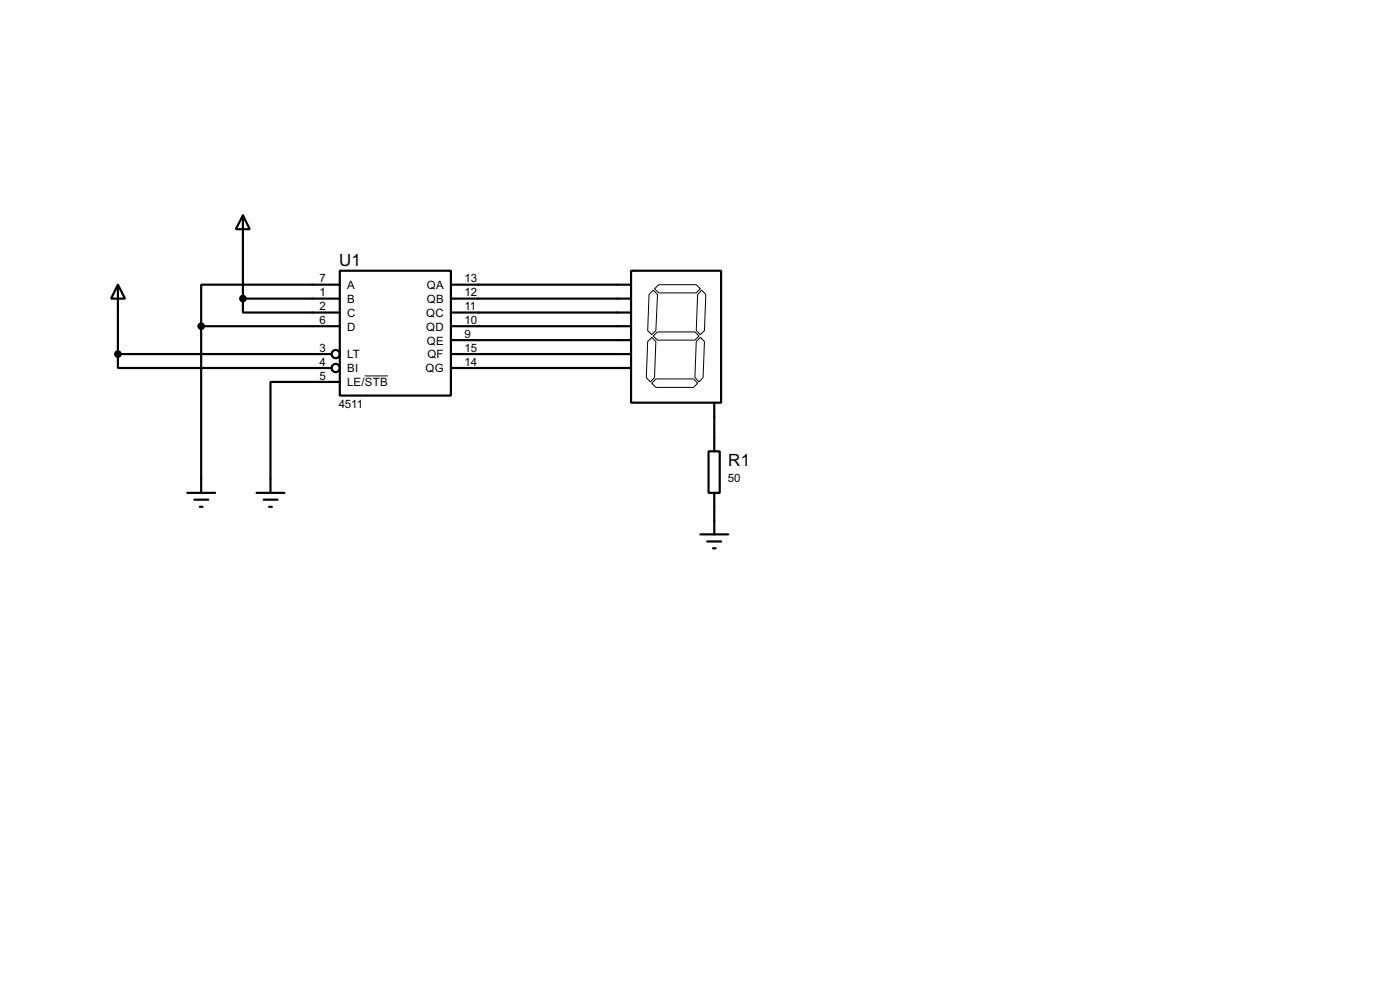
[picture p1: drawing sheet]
<svg xmlns="http://www.w3.org/2000/svg" width="256mm" height="180mm" viewBox="0 0 256 180" stroke-linecap="round" stroke-linejoin="round" font-family="sans-serif">
<g fill="none" stroke="#000" stroke-width=".4">
<path d="M44.5 39.4l1.3 2.6h-2.6zM44.5 39.4v15.3M21.6 52.1l1.3 2.6h-2.5zM21.6 52.1v12.7M36.9 59.7h25.4M36.9 59.7v30.5M44.5 54.7v2.5h17.8M44.5 54.7h17.8M62.3 49.6h20.3v22.8h-20.3zM62.3 52.1h-25.4v7.6M82.6 59.7h33M82.6 54.7h33"/>
<path d="M82.6 52.1h33M82.6 57.2h33M115.6 49.6h16.5v24.1h-16.5zM21.6 64.8v2.6h39.2M21.6 64.8h39.2M62.3 69.9h-12.7v20.3M82.6 64.8h33M82.6 62.3h33M82.6 67.4h33M130.9 73.7v8.9M34.3 90.2h5.1M35.6 91.5h2.6"/>
<path d="M36.6 92.8h.5M47 90.2h5.1M48.3 91.5h2.6M49.3 92.8h.5M128.3 97.8h5.1M129.6 99.1h2.5M129.8 82.6h2.1v7.6h-2.1zM130.9 90.2v7.6M130.6 100.4h.5"/>
<circle cx="61.5" cy="67.4" r=".75"/>
<circle cx="61.5" cy="64.8" r=".75"/>
</g>
<path d="M119.7 53.1l.8 .8-.3 6.6-.8 .8-.7-.8 .2-6.6zM119.9 52.9l.8-.8h6.9l.7 .8-.7 .7h-6.9zM128.6 53.1l.7 .8-.2 6.6-.8 .8-.7-.8 .2-6.6zM66.8 68.8h4.3M118.7 62.5l.7-.7 .8 .7-.3 6.6-.7 .8-.8-.8zM119.7 61.5l.8-.7h6.8l.8 .7-.8 .8h-6.8zM120.2 69.4h6.9l.7 .8-.7 .7h-6.9l-.8-.7zM127.6 62.5l.7-.7 .8 .7-.3 6.6-.7 .8-.8-.8z" fill="none" stroke="#000" stroke-width=".18"/>
<g fill="#000" stroke="#000" stroke-width=".4">
<circle cx="36.8" cy="59.7" r=".5"/>
<circle cx="44.5" cy="54.7" r=".5"/>
<circle cx="21.6" cy="64.8" r=".5"/>
</g>
<g font-size="3.5">
<text x="62.1" y="48.7">U1</text>
<text x="133.4" y="85.3">R1</text>
</g>
<g font-size="2.4">
<text x="58.6" y="51.7">7</text>
<text x="63.6" y="52.9">A</text>
<text x="78.2" y="52.9">QA</text>
<text x="85.1" y="51.7">13</text>
<text x="58.6" y="54.3">1</text>
<text x="58.6" y="56.8">2</text>
<text x="58.6" y="59.3">6</text>
<text x="63.6" y="55.4">B</text>
<text x="63.6" y="58">C</text>
<text x="78.1" y="58">QC</text>
<text x="78.2" y="55.4">QB</text>
<text x="85.1" y="54.3">12</text>
<text x="85.1" y="56.8">11</text>
<text x="85.1" y="59.3">10</text>
<text x="58.6" y="64.4">3</text>
<text x="63.6" y="60.5">D</text>
<text x="63.6" y="65.6">LT</text>
<text x="78.1" y="60.5">QD</text>
<text x="78.2" y="63.1">QE</text>
<text x="78.3" y="65.6">QF</text>
<text x="85.1" y="61.9">9</text>
<text x="85.1" y="64.4">15</text>
<text x="58.6" y="67">4</text>
<text x="58.6" y="69.5">5</text>
<text x="63.6" y="68.1">BI</text>
<text x="63.6" y="70.7">LE/STB</text>
<text x="77.9" y="68.1">QG</text>
<text x="85.1" y="67">14</text>
<text x="62.1" y="74.6">4511</text>
<text x="133.4" y="88.2">50</text>
</g>
</svg>
